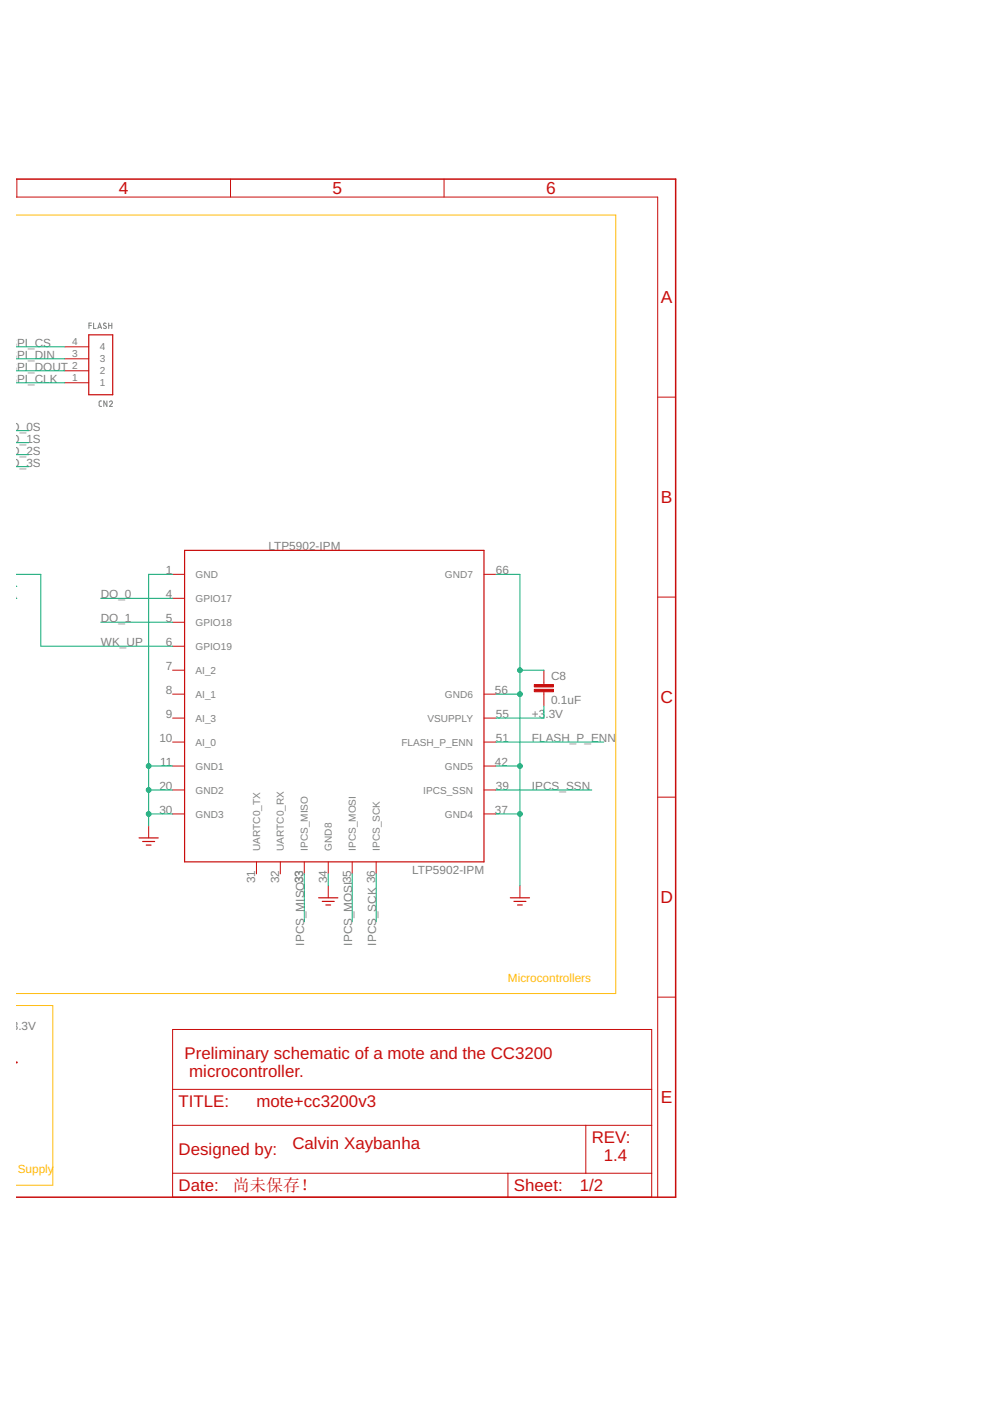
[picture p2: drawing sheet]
<svg xmlns="http://www.w3.org/2000/svg" width="210mm" height="297mm" viewBox="0 0 210 297" stroke-linecap="round" stroke-linejoin="round" font-family="sans-serif">
<path d="M18.9 69h.5M19.4 68.5h-.5v1.2M19.9 68.5v1.2h.5M20.7 69.7l.4-1.2 .4 1.2M20.8 69.4h.6M22.5 68.6l-.4-.1-.2 .3 .5 .4a.3 .3 0 0 1 .1 .4 .3 .3 0 0 1-.5 0l-.1-.1M23.1 69h.6M23.1 68.5v1.2M23.7 68.5v1.2M21.5 85h-.4l-.1 .3v.7l.5 .2M22.7 85v1.2l-.7-1.2v1.2M23.2 85.3a.32 .32 0 0 1 .5-.3 .32 .32 0 0 1 0 .5l-.5 .7h.6" fill="none" stroke="#808080" stroke-width=".21"/>
<path d="M3.4 38h139.9v215.8h-139.9" fill="none" stroke="#c90d0c" stroke-width=".32"/>
<g fill="none" stroke="#c90d0c" stroke-width=".21">
<path d="M3.6 38v3.8M48.9 38v3.8M94.1 38v3.8M3.4 41.8h136v212M13.7 78.6h5.1M13.7 76.1h5.1M13.7 73.5h5.1M13.7 81.2h5.1M139.4 84.2h3.9M36.6 121.8h2.5M36.6 126.9h2.5M36.6 131.9h2.5"/>
<path d="M36.6 137h2.5M102.6 121.8h2.6M139.4 126.6h3.9M36.6 142.1h2.5M36.6 147.2h2.5M36.6 152.3h2.5M36.6 157.3h2.5M102.6 147.2h2.6M102.6 152.3h2.6M102.6 157.3h2.6M115.3 142.1v3M115.3 146.7v3"/>
<path d="M31.5 175.1v2.6M36.6 162.4h2.5M36.6 167.5h2.5M36.6 172.6h2.5M102.6 162.4h2.6M102.6 167.5h2.6M102.6 172.6h2.6M139.4 169h3.9M54.4 182.7v2.6M59.4 182.7v2.6M64.5 182.7v2.6M69.6 182.7v2.6"/>
<path d="M69.6 187.8v2.6M74.7 182.7v2.6M79.8 182.7v2.6M110.2 187.8v2.6M36.6 218.3h101.6v35.5h-101.6zM139.4 211.4h3.9M36.6 238.6h101.6M36.6 231h101.6M124.2 238.6v10.2M36.6 248.8h101.6M107.7 248.8v5"/>
</g>
<path d="M3.4 225.3h.2" fill="none" stroke="#c90d0c" stroke-width=".42"/>
<path d="M18.8 71h5.1v12.7h-5.1zM39.1 116.7h63.5v66h-63.5zM29.5 177.7h4M30.2 178.4h2.6M31 179.2h1M67.6 190.4h4M68.3 191.1h2.6M69.1 191.9h1M108.2 190.4h4.1M109 191.1h2.5M109.7 191.9h1" fill="none" stroke="#c90d0c" stroke-width=".25"/>
<g fill="#c90d0c" stroke="#c90d0c" stroke-width=".21">
<path d="M113.3 145.1h4v.5h-4z"/>
<path d="M113.3 146.2h4v.5h-4z"/>
</g>
<g fill="none" stroke="#0dab76" stroke-width=".21">
<path d="M3.4 73.5h10.3M3.4 76.1h10.3M3.4 78.6h10.3M3.4 91.3h2.7M3.4 93.9h2.7M3.4 96.4h2.7M3.4 98.9h2.7M3.4 81.2h10.3M3.4 121.8h5.3v15.2h27.9M3.4 126.9h.2M3.4 124.3h.2M21.4 126.9h15.2"/>
<path d="M21.4 131.9h15.2M36.6 121.8h-5.1v53.3M105.2 121.8h5v66M105.2 147.2h5M105.2 157.3h22.8M110.2 142.1h5.1M115.3 149.7v2.6h-10.1M31.5 162.4h5.1M31.5 172.6h5.1M31.5 167.5h5.1M105.2 162.4h5M105.2 172.6h5"/>
<path d="M105.2 167.5h20.3M64.5 185.3v10.1M69.6 185.3v2.5M74.7 185.3v10.1M79.8 185.3v10.1"/>
</g>
<g fill="#0dab76" stroke="#0dab76" stroke-width=".21">
<circle cx="110.2" cy="147.2" r=".51"/>
<circle cx="110.2" cy="162.4" r=".51"/>
<circle cx="110.2" cy="172.6" r=".51"/>
<circle cx="110.2" cy="142.1" r=".51"/>
<circle cx="31.5" cy="162.4" r=".51"/>
<circle cx="31.5" cy="167.5" r=".51"/>
<circle cx="31.5" cy="172.6" r=".51"/>
</g>
<path d="M3.4 45.6h127.2v165.1h-127.2M3.4 213.2h7.8v38.1h-7.8" fill="none" stroke="#ffba08" stroke-width=".21"/>
<g font-size="3.7" fill="#c90d0c">
<text x="25.2" y="41.2">4</text>
<text x="70.5" y="41.2">5</text>
<text x="115.8" y="41.2">6</text>
<text x="140.1" y="64.3">A</text>
<text x="140.1" y="106.7">B</text>
<text x="140" y="149.1">C</text>
<text x="140" y="191.5">D</text>
<text x="140.1" y="233.9">E</text>
</g>
<g font-size="3.6" fill="#c90d0c">
<text x="39.1" y="224.6">Preliminary schematic of a mote and the CC3200</text>
<text x="40.1" y="228.4">microcontroller.</text>
<text x="37.9" y="234.8">TITLE:</text>
<text x="54.4" y="234.8">mote+cc3200v3</text>
<text x="37.9" y="244.9">Designed by:</text>
<text x="62" y="243.7">Calvin Xaybanha</text>
<text x="125.5" y="242.4">REV:</text>
<text x="128" y="246.2">1.4</text>
<text x="37.9" y="252.6">Date:</text>
<text x="49.3" y="252.6">尚未保存！</text>
<text x="109" y="252.6">Sheet:</text>
<text x="122.9" y="252.6">1/2</text>
</g>
<g font-size="2.5" fill="#808080">
<text x=".5" y="73.5">_SPI_CS</text>
<text x=".5" y="76.1">_SPI_DIN</text>
<text x=".5" y="78.6">_SPI_DOUT</text>
<text x=".5" y="81.1">_SPI_CLK</text>
<text x=".6" y="91.3">AO_0S</text>
<text x=".6" y="93.8">AO_1S</text>
<text x=".6" y="96.4">AO_2S</text>
<text x=".6" y="98.9">AO_3S</text>
<text x="56.9" y="116.7">LTP5902-IPM</text>
<text x=".4" y="124.3">CL</text>
<text x="35.2" y="121.8">1</text>
<text x="105.2" y="121.8">66</text>
<text x=".1" y="126.9">DA</text>
<text x="21.4" y="126.9">DO_0</text>
<text x="21.4" y="131.9">DO_1</text>
<text x="35.2" y="126.9">4</text>
<text x="35.2" y="131.9">5</text>
<text x="21.4" y="137">WK_UP</text>
<text x="35.2" y="137">6</text>
<text x="35.2" y="142.1">7</text>
<text x="35.2" y="147.2">8</text>
<text x="104.9" y="147.2">56</text>
<text x="116.8" y="149.3">0.1uF</text>
<text x="116.8" y="144.3">C8</text>
<text x="35.2" y="152.3">9</text>
<text x="105.2" y="152.3">55</text>
<text x="112.8" y="152.3">+3.3V</text>
<text x="33.8" y="157.3">10</text>
<text x="105.2" y="157.3">51</text>
<text x="112.8" y="157.3">FLASH_P_ENN</text>
<text x="33.8" y="167.5">20</text>
<text x="34" y="162.4">11</text>
<text x="104.9" y="162.4">42</text>
<text x="105.2" y="167.5">39</text>
<text x="112.8" y="167.5">IPCS_SSN</text>
<text x="33.8" y="172.6">30</text>
<text x="104.9" y="172.6">37</text>
<text x="87.4" y="185.3">LTP5902-IPM</text>
<text x="54.1" y="187.3" transform="rotate(-90 54.1 187.3)">31</text>
<text x="59.2" y="187.3" transform="rotate(-90 59.2 187.3)">32</text>
<text x="69.4" y="187.3" transform="rotate(-90 69.4 187.3)">34</text>
<text x="64.5" y="200.5" transform="rotate(-90 64.5 200.5)">IPCS_MISO33</text>
<text x="74.7" y="200.5" transform="rotate(-90 74.7 200.5)">IPCS_MOSI35</text>
<text x="79.8" y="200.5" transform="rotate(-90 79.8 200.5)">IPCS_SCK 36</text>
<text x="1" y="218.3">+3.3V</text>
</g>
<g font-size="2.5" fill="#ffba08">
<text x="107.7" y="208.1">Microcontrollers</text>
<text x="-1" y="248.8">wer Supply</text>
</g>
<g font-size="2.1" fill="#808080">
<text x="15.3" y="75.7">3</text>
<text x="15.3" y="73.2">4</text>
<text x="21.1" y="76.8">3</text>
<text x="21.1" y="74.3">4</text>
<text x="15.3" y="80.8">1</text>
<text x="15.3" y="78.3">2</text>
<text x="21.1" y="81.9">1</text>
<text x="21.1" y="79.4">2</text>
<text x="41.5" y="122.5">GND</text>
<text x="94.3" y="122.5">GND7</text>
<text x="41.5" y="127.6">GPIO17</text>
<text x="41.5" y="132.7">GPIO18</text>
<text x="41.5" y="137.8">GPIO19</text>
<text x="41.5" y="142.9">AI_2</text>
<text x="41.5" y="147.9">AI_1</text>
<text x="94.3" y="147.9">GND6</text>
<text x="41.5" y="153">AI_3</text>
<text x="90.6" y="153">VSUPPLY</text>
<text x="41.5" y="158.1">AI_0</text>
<text x="85.1" y="158.1">FLASH_P_ENN</text>
<text x="41.5" y="163.2">GND1</text>
<text x="94.3" y="163.2">GND5</text>
<text x="41.5" y="168.3">GND2</text>
<text x="41.5" y="173.3">GND3</text>
<text x="89.7" y="168.3">IPCS_SSN</text>
<text x="94.3" y="173.3">GND4</text>
<text x="55.1" y="180.4" transform="rotate(-90 55.1 180.4)">UARTC0_TX</text>
<text x="60.2" y="180.4" transform="rotate(-90 60.2 180.4)">UARTC0_RX</text>
<text x="65.3" y="180.4" transform="rotate(-90 65.3 180.4)">IPCS_MISO</text>
<text x="70.4" y="180.4" transform="rotate(-90 70.4 180.4)">GND8</text>
<text x="75.4" y="180.4" transform="rotate(-90 75.4 180.4)">IPCS_MOSI</text>
<text x="80.5" y="180.4" transform="rotate(-90 80.5 180.4)">IPCS_SCK</text>
</g>
</svg>
